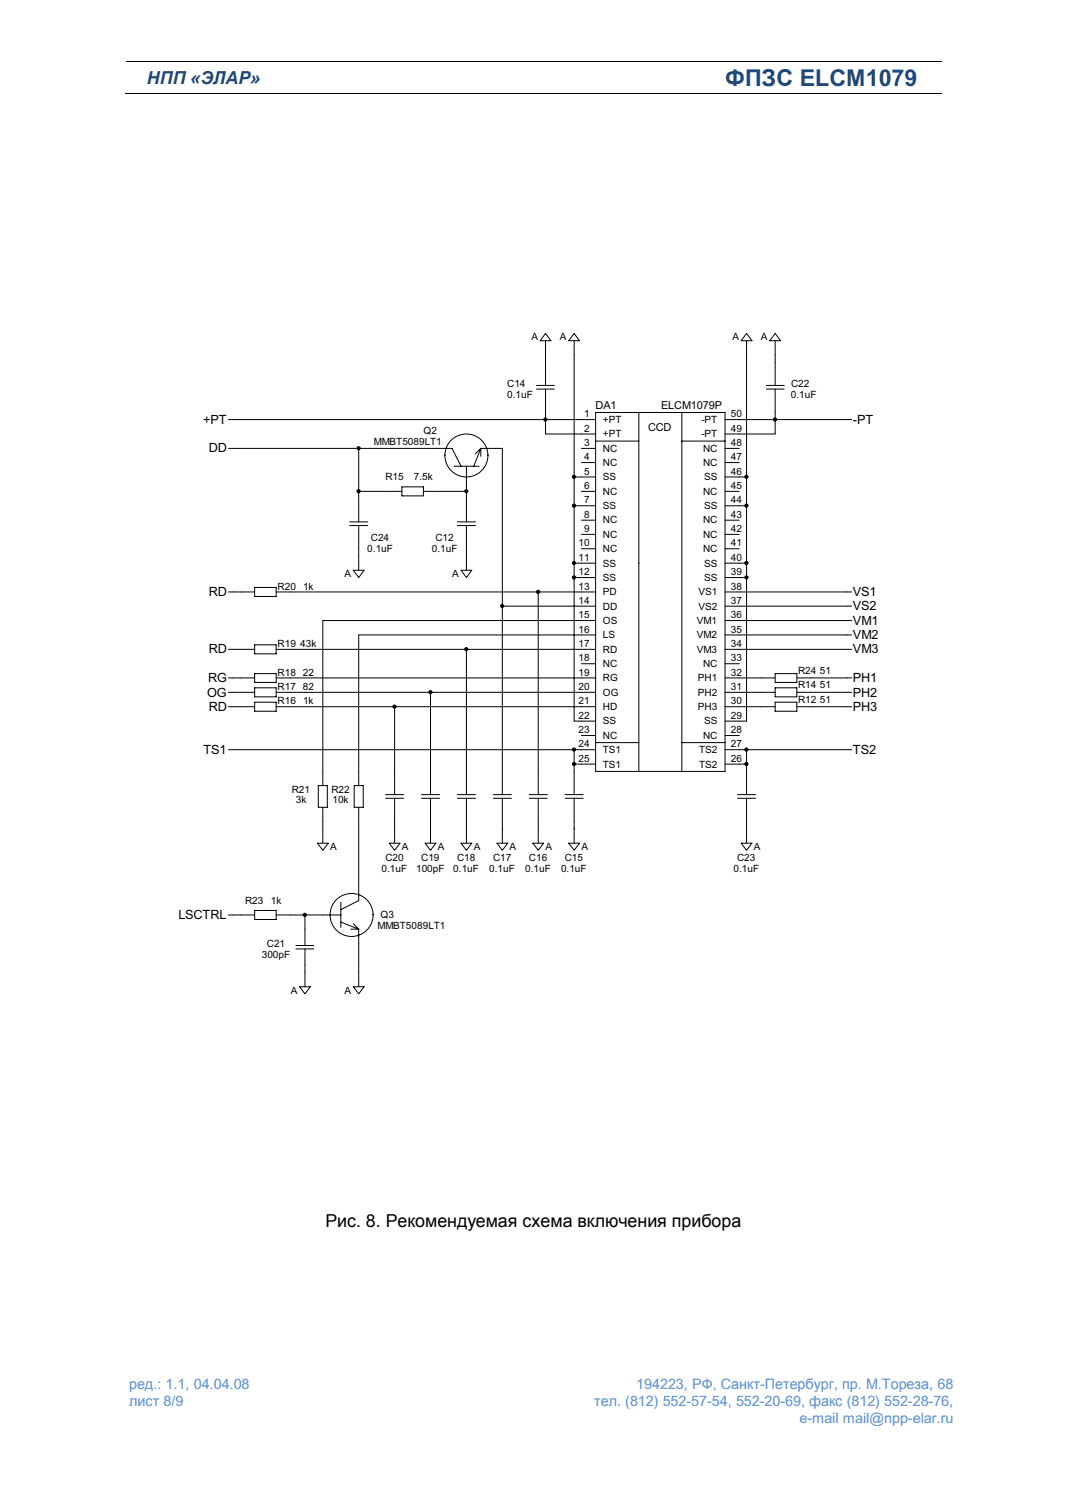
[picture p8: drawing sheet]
<svg xmlns="http://www.w3.org/2000/svg" width="210mm" height="297mm" viewBox="0 0 210 297" stroke-linecap="round" stroke-linejoin="round" font-family="sans-serif">
<g fill="none" stroke="#000" stroke-width=".2">
<path d="M24.7 18.3h160.7M24.9 12.1h160.5M105.6 75.9h3.6M105.6 76.6h3.6M107.4 65.7l1.1 1.4h-2.1zM107.4 67.1v8.8M107.4 76.6v8.9h9.9M113.1 65.7l1 1.4h-2.1zM113.1 67.1v43.8M147 65.7l1.1 1.4h-2.2zM147 67.1v74.9h-4.2M150.9 75.9h3.5"/>
<path d="M150.9 76.6h3.5M152.6 65.7l1.1 1.4h-2.1zM152.6 67.1v8.8M152.6 76.6v8.9h-9.8M45 88.3h44l1.8 3.5M45 82.7h72.3M70.6 88.3v14.5M70.6 96.8h8.5M79.1 95.9h4.3v1.8h-4.3zM83.4 96.8h8.4M89.4 91.8h4.9M91.8 91.8v11"/>
<path d="M94.7 88.3h4.2v68.2M94.7 88.3l-1.4 3.5M94.7 88.3l-1.1 1.1M94.7 88.3v1.6M113.1 99.6h4.2M113.1 94h4.2M114.5 88.3h2.8M114.5 96.8h2.8M114.5 91.1h2.8M117.3 81.3h25.5v70.7h-25.5zM117.3 86.9h8.5M125.8 81.3v70.7"/>
<path d="M134.3 81.3v70.7M134.3 86.9h8.5M142.8 88.3h2.8M142.8 96.8h2.8M142.8 99.6h4.2M142.8 94h4.2M142.8 82.7h24.9M142.8 91.1h2.8M45 116.6h5.1M50.1 115.7h4.3v1.8h-4.3zM54.4 116.6h62.9M68.9 102.8h3.5"/>
<path d="M68.9 103.5h3.5M69.6 112.3h2.1l-1.1 1.5zM70.6 103.5v8.8M90.1 102.8h3.5M90.1 103.5h3.5M90.8 112.3h2.1l-1.1 1.5zM91.8 103.5v8.8M98.9 119.4h18.4M106 116.6v39.9M113.1 113.8v28.2h4.2M113.1 113.8h4.2M114.5 105.3h2.8"/>
<path d="M114.5 108.1h2.8M114.5 102.5h2.8M117.3 110.9h-4.2v2.9M142.8 116.6h24.9M142.8 113.8h4.2M142.8 110.9h4.2M142.8 119.4h24.9M142.8 105.3h2.8M142.8 108.1h2.8M142.8 102.5h2.8M45 139.2h5.1M45 133.5h5.1"/>
<path d="M45 127.9h5.1M45 136.4h5.1M50.1 127h4.3v1.8h-4.3zM50.1 132.7h4.3v1.7h-4.3zM50.1 135.5h4.3v1.8h-4.3zM50.1 138.3h4.3v1.8h-4.3zM54.4 139.2h62.9M54.4 133.5h62.9M54.4 127.9h62.9M54.4 136.4h62.9M77.7 139.2v17.3M84.8 136.4v20.1"/>
<path d="M91.8 127.9v28.6M114.5 130.7h2.8M117.3 125.1h-46.7v29.6M117.3 122.2h-53.7v32.5M142.8 139.2h9.8M142.8 133.5h9.8M142.8 127.9h24.9M142.8 136.4h9.8M142.8 122.2h24.9M142.8 125.1h24.9M142.8 130.7h2.8M152.6 132.7h4.3v1.7h-4.3z"/>
<path d="M152.6 135.5h4.3v1.8h-4.3zM152.6 138.3h4.3v1.8h-4.3zM156.9 139.2h10.8M156.9 133.5h10.8M156.9 136.4h10.8M45 147.7h72.3M62.7 154.7h1.8v4.3h-1.8zM63.6 159v7.1M69.7 154.7h1.8v4.3h-1.8zM70.6 159v18.4l-3.5 1.8M75.9 157.2h3.6M75.9 156.5h3.6"/>
<path d="M77.7 157.2v8.9M83 157.2h3.6M83 156.5h3.6M84.8 157.2v8.9M90.1 157.2h3.5M90.1 156.5h3.5M91.8 157.2v8.9M97.1 157.2h3.6M97.1 156.5h3.6M98.9 157.2v8.9M104.2 157.2h3.6M104.2 156.5h3.6"/>
<path d="M106 157.2v8.9M111.3 157.2h3.5M111.3 156.5h3.5M113.1 147.7v2.8M113.1 157.2v8.9M114.5 144.9h2.8M117.3 150.5h-4.2v6M117.3 146.3h8.5M134.3 146.3h8.5M142.8 147.7h24.9M142.8 150.5h4.2M142.8 144.9h2.8"/>
<path d="M145.2 157.2h3.6M145.2 156.5h3.6M147 147.7v8.8M147 157.2v8.9M50.1 179.3h4.3v1.8h-4.3zM62.5 166.1h2.1l-1 1.4zM67.1 177.7v5M76.6 166.1h2.2l-1.1 1.4zM83.7 166.1h2.1l-1 1.4zM90.8 166.1h2.1l-1.1 1.4zM97.9 166.1h2.1l-1.1 1.4zM104.9 166.1h2.1l-1 1.4z"/>
<path d="M112 166.1h2.1l-1 1.4zM145.9 166.1h2.2l-1.1 1.4zM45 180.2h5.1M54.4 180.2h12.7M58.3 186.2h3.5M58.3 186.9h3.5M59 194.4h2.1l-1.1 1.4zM60 180.2v6M60 186.9v7.5M67.1 181.6l3.5 1.4M69.1 183h1.5M69.6 194.4h2.1l-1.1 1.4z"/>
<path d="M69.6 182l1 1M70.6 183v11.4"/>
<circle cx="91.8" cy="89.7" r="4.2"/>
<circle cx="69.2" cy="180.2" r="4.2"/>
</g>
<g fill="#000" stroke="#000" stroke-width=".2">
<circle cx="70.6" cy="88.3" r=".32"/>
<circle cx="70.6" cy="96.8" r=".32"/>
<circle cx="91.8" cy="96.8" r=".32"/>
<circle cx="107.4" cy="82.6" r=".32"/>
<circle cx="113" cy="93.9" r=".32"/>
<circle cx="113" cy="99.6" r=".32"/>
<circle cx="147" cy="93.9" r=".32"/>
<circle cx="147" cy="99.6" r=".32"/>
<circle cx="152.6" cy="82.6" r=".32"/>
<circle cx="98.9" cy="119.4" r=".32"/>
<circle cx="106" cy="116.6" r=".32"/>
<circle cx="113" cy="113.7" r=".32"/>
<circle cx="113" cy="110.9" r=".32"/>
<circle cx="147" cy="113.7" r=".32"/>
<circle cx="147" cy="110.9" r=".32"/>
<circle cx="77.7" cy="139.2" r=".32"/>
<circle cx="84.7" cy="136.3" r=".32"/>
<circle cx="91.8" cy="127.9" r=".32"/>
<circle cx="113" cy="150.5" r=".32"/>
<circle cx="113" cy="147.6" r=".32"/>
<circle cx="147" cy="150.5" r=".32"/>
<circle cx="147" cy="147.6" r=".32"/>
<circle cx="60" cy="180.2" r=".32"/>
</g>
<text font-size="4.6" fill="#1f497c" x="142.8" y="16.9">ФПЗС ELCM1079</text>
<text font-size="3.5" fill="#1f497c" x="28.9" y="16.5">НПП «ЭЛАР»</text>
<text font-size="3.5" x="64.1" y="241.6">Рис. 8. Рекомендуемая схема включения прибора</text>
<g font-size="2.8" fill="#548ed4">
<text x="25.4" y="273.7">ред.: 1.1, 04.04.08</text>
<text x="125.3" y="273.7">194223, РФ, Санкт-Петербург, пр. М.Тореза, 68</text>
<text x="25.4" y="276.9">лист 8/9</text>
<text x="117" y="276.9">тел. (812) 552-57-54, 552-20-69, факс (812) 552-28-76,</text>
<text x="157.4" y="280.2">e-mail mail@npp-elar.ru</text>
</g>
<g font-size="2.5">
<text x="40" y="83.5">+PT</text>
<text x="168" y="83.5">-PT</text>
<text x="41.1" y="89.1">DD</text>
<text x="41.1" y="117.4">RD</text>
<text x="167.9" y="117.4">VS1</text>
<text x="167.9" y="120.2">VS2</text>
<text x="168" y="123.1">VM1</text>
<text x="168" y="125.9">VM2</text>
<text x="41.1" y="128.7">RD</text>
<text x="168" y="128.7">VM3</text>
<text x="40.8" y="137.2">OG</text>
<text x="41" y="134.4">RG</text>
<text x="167.9" y="134.4">PH1</text>
<text x="167.9" y="137.2">PH2</text>
<text x="41.1" y="140">RD</text>
<text x="167.9" y="140">PH3</text>
<text x="40.1" y="148.5">TS1</text>
<text x="168" y="148.5">TS2</text>
<text x="35.1" y="181">LSCTRL</text>
</g>
<g font-size="2.2">
<text x="117.3" y="80.5">DA1</text>
<text x="130.2" y="80.5">ELCM1079P</text>
<text x="127.6" y="84.8">CCD</text>
</g>
<g font-size="2">
<text x="104.6" y="67">A</text>
<text x="110.3" y="67">A</text>
<text x="144.2" y="67">A</text>
<text x="149.8" y="67">A</text>
<text x="99.9" y="76.3">C14</text>
<text x="155.8" y="76.3">C22</text>
<text x="99.9" y="78.4">0.1uF</text>
<text x="115" y="82.2">1</text>
<text x="118.7" y="83.3">+PT</text>
<text x="138.1" y="83.3">-PT</text>
<text x="143.9" y="82.2">50</text>
<text x="155.7" y="78.4">0.1uF</text>
<text x="73.6" y="87.6">MMBT5089LT1</text>
<text x="83.4" y="85.4">Q2</text>
<text x="115" y="87.9">3</text>
<text x="115" y="85">2</text>
<text x="118.7" y="89">NC</text>
<text x="118.7" y="86.1">+PT</text>
<text x="138.1" y="86.1">-PT</text>
<text x="138.5" y="89">NC</text>
<text x="143.9" y="87.9">48</text>
<text x="143.9" y="85">49</text>
<text x="75.9" y="94.6">R15</text>
<text x="81.5" y="94.6">7.5k</text>
<text x="115" y="93.5">5</text>
<text x="115" y="90.7">4</text>
<text x="118.7" y="94.6">SS</text>
<text x="118.7" y="91.8">NC</text>
<text x="138.5" y="91.8">NC</text>
<text x="138.7" y="94.6">SS</text>
<text x="143.9" y="93.5">46</text>
<text x="143.9" y="90.7">47</text>
<text x="115" y="99.2">7</text>
<text x="115" y="96.3">6</text>
<text x="115" y="102">8</text>
<text x="118.7" y="100.3">SS</text>
<text x="118.7" y="97.5">NC</text>
<text x="138.5" y="97.5">NC</text>
<text x="138.7" y="100.3">SS</text>
<text x="143.9" y="99.2">44</text>
<text x="143.9" y="96.3">45</text>
<text x="143.9" y="102">43</text>
<text x="73" y="106.7">C24</text>
<text x="85.7" y="106.7">C12</text>
<text x="113.9" y="107.6">10</text>
<text x="115" y="104.8">9</text>
<text x="118.7" y="105.9">NC</text>
<text x="118.7" y="103.1">NC</text>
<text x="138.5" y="105.9">NC</text>
<text x="138.5" y="103.1">NC</text>
<text x="143.9" y="104.8">42</text>
<text x="143.9" y="107.6">41</text>
<text x="67.8" y="113.6">A</text>
<text x="72.3" y="108.8">0.1uF</text>
<text x="85" y="108.8">0.1uF</text>
<text x="89" y="113.6">A</text>
<text x="113.9" y="110.5">11</text>
<text x="113.9" y="113.3">12</text>
<text x="118.7" y="108.8">NC</text>
<text x="118.7" y="111.6">SS</text>
<text x="138.5" y="108.8">NC</text>
<text x="138.7" y="111.6">SS</text>
<text x="143.9" y="110.5">40</text>
<text x="143.9" y="113.3">39</text>
<text x="54.7" y="116.1">R20</text>
<text x="59.7" y="116.1">1k</text>
<text x="113.9" y="116.1">13</text>
<text x="113.9" y="118.9">14</text>
<text x="118.7" y="114.4">SS</text>
<text x="118.7" y="117.2">PD</text>
<text x="137.5" y="117.2">VS1</text>
<text x="138.7" y="114.4">SS</text>
<text x="143.9" y="116.1">38</text>
<text x="143.9" y="118.9">37</text>
<text x="113.9" y="121.8">15</text>
<text x="113.9" y="124.6">16</text>
<text x="118.7" y="120.1">DD</text>
<text x="118.7" y="122.9">OS</text>
<text x="118.7" y="125.7">LS</text>
<text x="137.2" y="122.9">VM1</text>
<text x="137.2" y="125.7">VM2</text>
<text x="137.5" y="120.1">VS2</text>
<text x="143.9" y="121.8">36</text>
<text x="143.9" y="124.6">35</text>
<text x="54.7" y="127.4">R19 43k</text>
<text x="113.9" y="130.3">18</text>
<text x="113.9" y="127.4">17</text>
<text x="118.7" y="131.4">NC</text>
<text x="118.7" y="128.5">RD</text>
<text x="137.2" y="128.5">VM3</text>
<text x="138.5" y="131.4">NC</text>
<text x="143.9" y="130.3">33</text>
<text x="143.9" y="127.4">34</text>
<text x="54.7" y="133.1">R18 22</text>
<text x="54.7" y="135.9">R17 82</text>
<text x="113.9" y="135.9">20</text>
<text x="113.9" y="133.1">19</text>
<text x="118.7" y="137">OG</text>
<text x="118.7" y="134.2">RG</text>
<text x="137.4" y="137">PH2</text>
<text x="137.4" y="134.2">PH1</text>
<text x="143.9" y="135.9">31</text>
<text x="143.9" y="133.1">32</text>
<text x="157.2" y="132.8">R24 51</text>
<text x="157.2" y="135.6">R14 51</text>
<text x="54.7" y="138.7">R16</text>
<text x="59.7" y="138.7">1k</text>
<text x="113.9" y="141.6">22</text>
<text x="113.9" y="138.7">21</text>
<text x="118.7" y="142.7">SS</text>
<text x="118.7" y="139.9">HD</text>
<text x="137.4" y="139.9">PH3</text>
<text x="138.7" y="142.7">SS</text>
<text x="143.9" y="141.6">29</text>
<text x="143.9" y="138.7">30</text>
<text x="157.2" y="138.4">R12 51</text>
<text x="113.9" y="147.2">24</text>
<text x="113.9" y="144.4">23</text>
<text x="118.7" y="148.4">TS1</text>
<text x="118.7" y="145.5">NC</text>
<text x="137.6" y="148.4">TS2</text>
<text x="138.5" y="145.5">NC</text>
<text x="143.9" y="147.2">27</text>
<text x="143.9" y="144.4">28</text>
<text x="113.9" y="150">25</text>
<text x="118.7" y="151.2">TS1</text>
<text x="137.6" y="151.2">TS2</text>
<text x="143.9" y="150">26</text>
<text x="57.5" y="156.1">R21</text>
<text x="58.3" y="158.3">3k</text>
<text x="65.3" y="156.1">R22</text>
<text x="65.5" y="158.3">10k</text>
<text x="65" y="167.4">A</text>
<text x="79.1" y="167.4">A</text>
<text x="86.2" y="167.4">A</text>
<text x="93.3" y="167.4">A</text>
<text x="100.4" y="167.4">A</text>
<text x="107.4" y="167.4">A</text>
<text x="114.5" y="167.4">A</text>
<text x="148.4" y="167.4">A</text>
<text x="75.1" y="171.7">0.1uF</text>
<text x="75.9" y="169.6">C20</text>
<text x="81.9" y="171.7">100pF</text>
<text x="83" y="169.6">C19</text>
<text x="89.3" y="171.7">0.1uF</text>
<text x="90" y="169.6">C18</text>
<text x="96.3" y="171.7">0.1uF</text>
<text x="97.1" y="169.6">C17</text>
<text x="103.4" y="171.7">0.1uF</text>
<text x="104.2" y="169.6">C16</text>
<text x="110.5" y="171.7">0.1uF</text>
<text x="111.2" y="169.6">C15</text>
<text x="144.4" y="171.7">0.1uF</text>
<text x="145.1" y="169.6">C23</text>
<text x="48.3" y="178">R23</text>
<text x="53.3" y="178">1k</text>
<text x="74.3" y="183">MMBT5089LT1</text>
<text x="75" y="180.9">Q3</text>
<text x="51.5" y="188.7">300pF</text>
<text x="52.6" y="186.5">C21</text>
<text x="57.3" y="195.7">A</text>
<text x="67.8" y="195.7">A</text>
</g>
</svg>
